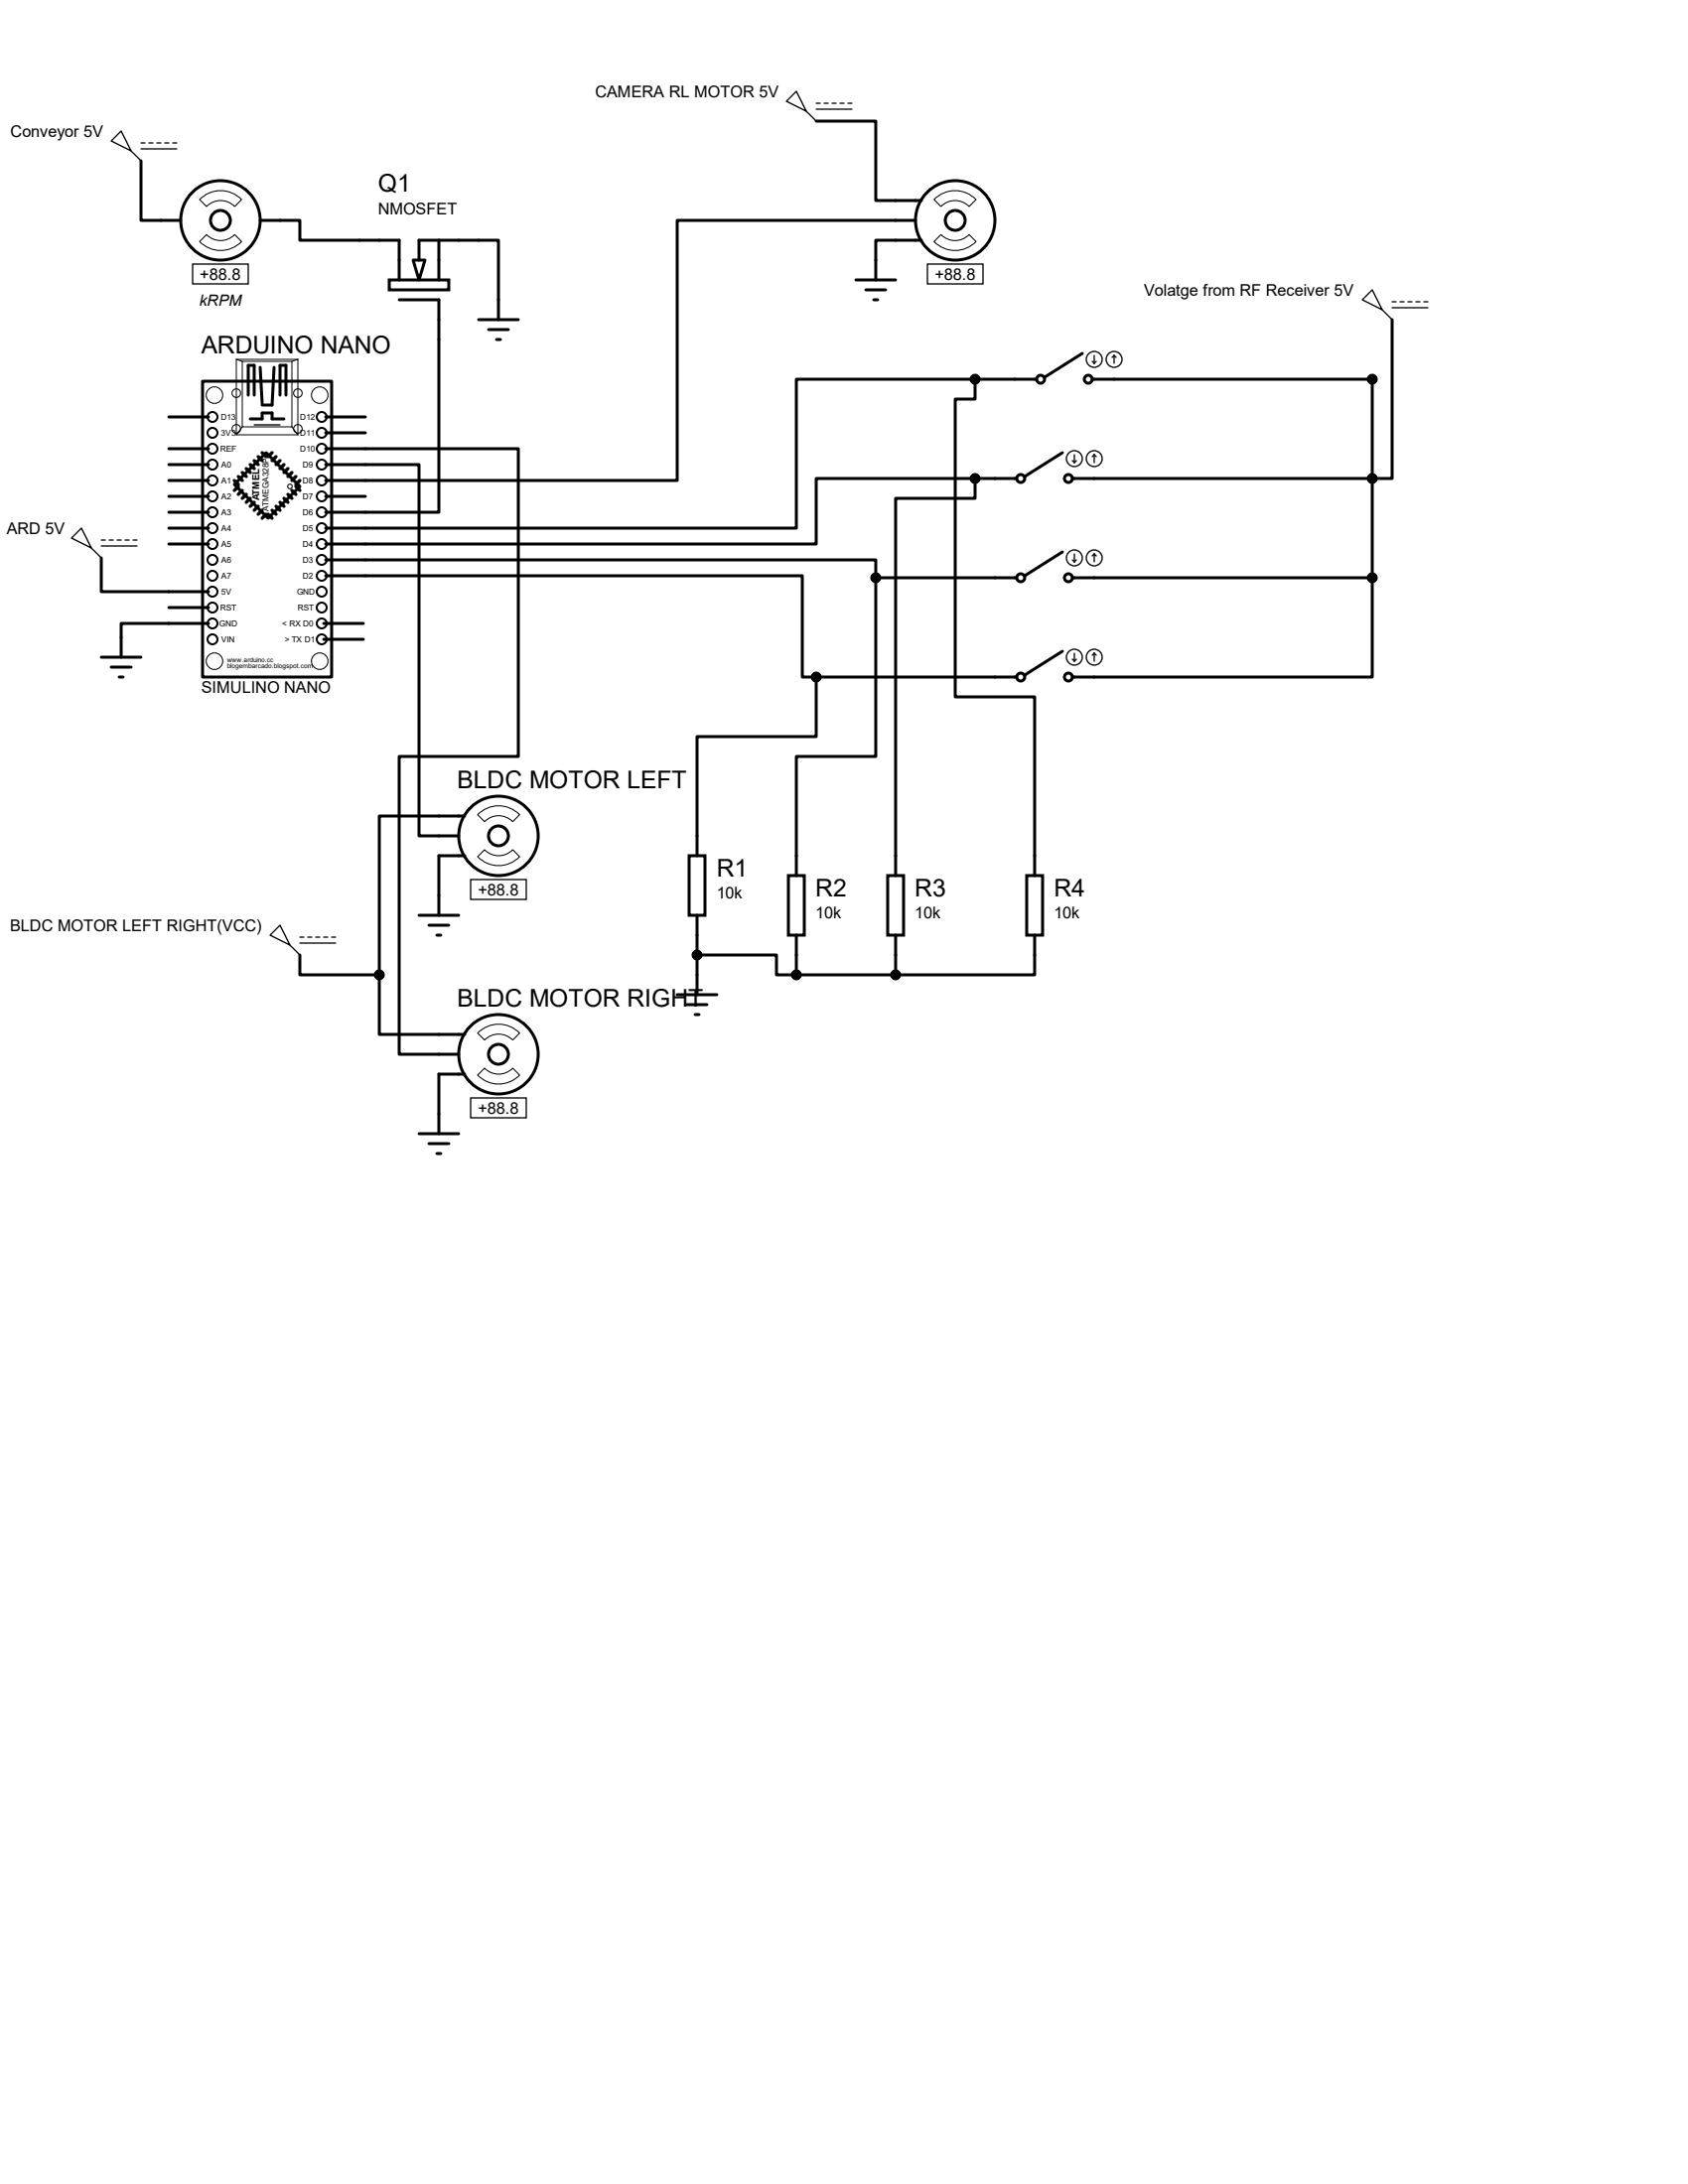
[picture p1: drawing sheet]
<svg xmlns="http://www.w3.org/2000/svg" width="216mm" height="279mm" viewBox="0 0 216 279" stroke-linecap="round" stroke-linejoin="round" font-family="sans-serif">
<g fill="none" stroke="#000" stroke-width=".38">
<path d="M104.4 15.5h7.6v10.2h5.9M18 20.6v7.6h5.1M33.3 28.2h5.1v2.5h12.7v5.1M49.8 35.8h7.6v1.3h-7.6zM51.1 38.4h5v27.1h-14.4M52.8 33.3h1.6l-.8 2.5zM53.6 33.3v-2.6h10.2v10.2M56.1 30.7v5.1M109.5 35.8h5.1M110.7 37.1h2.6M111.8 38.4h.5M117.1 28.2h-30.5v33.3h-44.9"/>
<path d="M117.9 30.7h-5.9v5.1M21.6 59.4h5.1M21.6 57.4h5.1M21.6 53.3h5.1M25.9 48.8h16.5v37.8h-16.5zM31.7 50.5v-3.8h.8v3.8M32 53.6h1.5v-.8h1.3v.8h1.5M33.3 47l.2 4.6M35.1 47l-.3 4.8h-1.3M35.8 50.5v-3.8h.8v3.8M41.7 59.4h11.9v47.5h5.1M41.7 57.4h24.6v39.4h-15.2v38.1h7.6"/>
<path d="M41.7 55.4h5M41.7 53.3h5M61.2 40.9h5.1M62.5 42.2h2.5M63.5 43.4h.5M124.7 48.5h-22.8v19.1h-60.2M124.7 48.5v2.6h-2.5v38.1h10.1v22.8M124.7 48.5h7.9M135.9 57.9l-4.8 3.1M138.4 45.2l-4.8 3.1M139.7 48.5h35.8v25.4M178.1 40.9v20.3h-40.9"/>
<path d="M13 71.4v4.3h13.7M21.6 69.6h5.1M21.6 67.6h5.1M21.6 65.5h5.1M21.6 61.5h5.1M21.6 77.7h5.1M21.6 63.5h5.1M26.7 79.8h-11.2v4.3M30 62l4-4.1 4.4 4.3-4.1 4.1zM41.4 79.8h5.1M41.7 73.7h60.9v12.9h1.8M41.7 71.6h70.3v2.3"/>
<path d="M41.7 63.5h5M112 73.9v22.9h-10.1v15.2M112 73.9h18M124.7 61.2h-20.3v8.4h-62.7M124.7 61.2v2.6h-10.1v48.2M124.7 61.2h5.3M135.9 70.6l-4.8 3.1M137.2 73.9h38.3M175.5 73.9v12.7h-38.3M13 84.1h5M14.2 85.3h2.6M15.2 86.6h.5"/>
<path d="M41.4 81.8h5.1M104.4 86.6v7.6h-15.2v15.3M104.4 86.6h25.6M135.9 83.3l-4.8 3.1M53.6 117.1h5.1M54.9 118.4h2.5M55.9 119.6h.5M59.4 104.4h-10.9v20.3M59.4 109.5h-3.3v7.6M88.1 109.5h2.1v7.6h-2.1zM89.2 117.1v10.2M100.8 112h2.1v7.6h-2.1z"/>
<path d="M101.9 119.6v5.1M113.5 112h2.1v7.6h-2.1zM114.6 119.6v5.1M131.3 112h2v7.6h-2zM132.3 119.6v5.1h-17.7M38.4 122.2v2.5h10.1M48.5 124.7v7.6h10.9M59.4 137.4h-3.3v7.6M86.6 127.3h5.1M87.9 128.5h2.5M88.9 129.8h.5M89.2 122.2h10.1v2.5h2.6"/>
<path d="M101.9 124.7h12.7M53.6 145h5.1M54.9 146.3h2.5M55.9 147.6h.5"/>
<circle cx="28.2" cy="28.2" r="5.1"/>
<circle cx="28.2" cy="28.2" r="1.27"/>
<circle cx="122.2" cy="28.2" r="5.1"/>
<circle cx="122.2" cy="28.2" r="1.27"/>
<circle cx="133.1" cy="48.5" r=".51"/>
<circle cx="139.2" cy="48.5" r=".51"/>
<circle cx="130.6" cy="73.9" r=".51"/>
<circle cx="130.6" cy="61.2" r=".51"/>
<circle cx="136.7" cy="73.9" r=".51"/>
<circle cx="136.7" cy="61.2" r=".51"/>
<circle cx="130.6" cy="86.6" r=".51"/>
<circle cx="136.7" cy="86.6" r=".51"/>
<circle cx="63.8" cy="106.9" r="5.1"/>
<circle cx="63.8" cy="106.9" r="1.27"/>
<circle cx="63.8" cy="134.9" r="5.1"/>
<circle cx="63.8" cy="134.9" r="1.27"/>
</g>
<g fill="none" stroke="#000" stroke-width=".13">
<path d="M25.5 30.9l.9-.9a2.51 2.51 0 0 0 3.6 0l.9 .9a3.7 3.7 0 0 1-5.4 0zM25.5 25.5a3.7 3.7 0 0 1 5.4 0l-.9 .9a2.51 2.51 0 0 0-3.6 0zM119.5 30.9l.9-.9a2.51 2.51 0 0 0 3.6 0l.8 .9a3.7 3.7 0 0 1-5.3 0zM119.5 25.5a3.7 3.7 0 0 1 5.3 0l-.8 .9a2.51 2.51 0 0 0-3.6 0zM30.2 46h7.9v9.6h-7.9zM30.3 46l.7 .2M31 46.2h6.3v8.4h-6.3zM31 54.6l-.8 1M37.3 54.6l.8 1M38.1 46l-.8 .2M61.1 109.6l.9-.9a2.51 2.51 0 0 0 3.6 0l.9 .9a3.7 3.7 0 0 1-5.4 0zM61.1 104.2a3.7 3.7 0 0 1 5.4 0l-.9 .9a2.51 2.51 0 0 0-3.6 0z"/>
<path d="M61.1 137.5l.9-.8a2.51 2.51 0 0 0 3.6 0l.9 .8a3.7 3.7 0 0 1-5.4 0zM61.1 132.2a3.7 3.7 0 0 1 5.4 0l-.9 .9a2.51 2.51 0 0 0-3.6 0z"/>
<circle cx="27.4" cy="50.5" r="1.06"/>
<circle cx="30.2" cy="50.3" r=".55"/>
<circle cx="30.2" cy="54.9" r=".55"/>
<circle cx="38.1" cy="54.9" r=".55"/>
<circle cx="38.1" cy="50.3" r=".55"/>
<circle cx="40.9" cy="50.5" r="1.06"/>
<circle cx="37.1" cy="62.2" r=".3"/>
<circle cx="27.4" cy="84.6" r="1.06"/>
<circle cx="40.9" cy="84.6" r="1.06"/>
</g>
<g fill="none" stroke="#000" stroke-width=".17">
<path d="M14.2 18l1.3-1.2 1.3 2.5zM16.8 19.3l1.2 1.3M18 18.3h.5M18 19h4.6M19 18.3h.6M20.1 18.3h.5M21.1 18.3h.5M22.1 18.3h.5M101.9 11.7l1.2 2.5-2.5-1.2zM103.1 14.2l1.3 1.3M104.4 13.2h.5M104.4 14h4.6"/>
<path d="M105.4 13.2h.5M106.4 13.2h.5M107.4 13.2h.5M108.5 13.2h.5M24.6 33.8h7.1v2.5h-7.1zM118.6 33.8h7.1v2.5h-7.1zM175.5 37.1l1.3 2.5-2.6-1.2zM176.8 39.6l1.3 1.3M178.1 38.6h.5M178.1 39.4h4.5M179.1 38.6h.5M180.1 38.6h.5"/>
<path d="M181.1 38.6h.5M182.1 38.6h.5M32.5 54.4h3.3M137.2 58.9l.2 .3M137.4 58.2v1M137.7 58.9l-.3 .3M139.7 46.2l.3 .3M140 45.5v1M140 58.2v1M140 58.2l-.3 .2M140 58.2l.2 .2M140.2 46.2l-.2 .3"/>
<path d="M142.5 45.5l-.3 .2M142.5 45.5l.2 .2M142.5 45.5v1M10.4 67.6l1.3 2.5-2.6-1.3zM11.7 70.1l1.3 1.3M13 69.1h.5M13 69.8h4.5M14 69.1h.5M15 69.1h.5M16 69.1h.5M17 69.1h.5M137.2 71.6l.2 .3"/>
<path d="M137.4 70.9v1M137.7 71.6l-.3 .3M140 70.9v1M140 70.9l-.3 .2M140 70.9l.2 .2M137.2 84.3l.2 .3M137.4 83.6v1M137.7 84.3l-.3 .3M140 83.6l-.3 .2M140 83.6l.2 .2M140 83.6v1M35.8 118.4l1.3 2.5-2.6-1.3z"/>
<path d="M38.4 119.9h.5M39.4 119.9h.5M40.4 119.9h.5M41.4 119.9h.5M42.4 119.9h.5M60.2 112.5h7.1v2.6h-7.1zM37.1 120.9l1.3 1.3M38.4 120.6h4.5M60.2 140.5h7.1v2.5h-7.1z"/>
<circle cx="137.4" cy="58.7" r="1.02"/>
<circle cx="140" cy="46" r="1.02"/>
<circle cx="140" cy="58.7" r="1.02"/>
<circle cx="142.5" cy="46" r="1.02"/>
<circle cx="137.4" cy="71.4" r="1.02"/>
<circle cx="140" cy="71.4" r="1.02"/>
<circle cx="137.4" cy="84.1" r="1.02"/>
<circle cx="140" cy="84.1" r="1.02"/>
</g>
<g fill="none" stroke="#000" stroke-width=".42">
<path d="M31.5 59.9l.5 .6M32 59.4l.5 .5M32.5 58.9l.5 .5M33 58.4l.5 .5M33.5 57.9l.5 .5M34.8 57.9l-.5 .5M35.3 58.4l-.5 .5M35.8 58.9l-.5 .5M36.3 59.4l-.5 .5M36.8 59.9l-.5 .6M30 61.5l.5 .5M30.5 62.2l-.5 .5"/>
<path d="M30.5 61l.5 .5M31 62.7l-.5 .5M31 60.5l.5 .5M31.5 63.2l-.5 .6M32 63.8l-.5 .5M32.5 64.3l-.5 .5M33 64.8l-.5 .5M33.5 65.3l-.5 .5M34 65.8l-.5 .5M34.3 65.8l.5 .5M34.8 65.3l.5 .5M35.3 64.8l.5 .5"/>
<path d="M35.8 64.3l.5 .5M36.3 63.8l.5 .5M36.8 63.2l.5 .6M37.3 60.5l-.5 .5M37.3 62.7l.5 .5M37.8 61l-.5 .5M37.8 62.2l.6 .5M38.4 61.5l-.6 .5"/>
</g>
<g fill="none" stroke="#000" stroke-width=".25">
<circle cx="27.2" cy="59.4" r=".64"/>
<circle cx="27.2" cy="55.4" r=".64"/>
<circle cx="27.2" cy="57.4" r=".64"/>
<circle cx="27.2" cy="53.3" r=".64"/>
<circle cx="41.1" cy="57.4" r=".64"/>
<circle cx="41.1" cy="55.4" r=".64"/>
<circle cx="41.1" cy="59.4" r=".64"/>
<circle cx="41.1" cy="53.3" r=".64"/>
<circle cx="27.2" cy="61.5" r=".64"/>
<circle cx="27.2" cy="71.6" r=".64"/>
<circle cx="27.2" cy="75.7" r=".64"/>
<circle cx="27.2" cy="77.7" r=".64"/>
<circle cx="27.2" cy="65.5" r=".64"/>
<circle cx="27.2" cy="69.6" r=".64"/>
<circle cx="27.2" cy="79.8" r=".64"/>
<circle cx="27.2" cy="63.5" r=".64"/>
<circle cx="27.2" cy="73.7" r=".64"/>
<circle cx="27.2" cy="67.6" r=".64"/>
<circle cx="41.1" cy="75.7" r=".64"/>
<circle cx="41.1" cy="73.7" r=".64"/>
<circle cx="41.1" cy="77.7" r=".64"/>
<circle cx="41.1" cy="79.8" r=".64"/>
<circle cx="41.1" cy="67.6" r=".64"/>
<circle cx="41.1" cy="61.5" r=".64"/>
<circle cx="41.1" cy="65.5" r=".64"/>
<circle cx="41.1" cy="71.6" r=".64"/>
<circle cx="41.1" cy="69.6" r=".64"/>
<circle cx="41.1" cy="63.5" r=".64"/>
<circle cx="27.2" cy="81.8" r=".64"/>
<circle cx="41.1" cy="81.8" r=".64"/>
</g>
<g fill="#000" stroke="#000" stroke-width=".38">
<circle cx="124.7" cy="48.5" r=".51"/>
<circle cx="175.5" cy="48.5" r=".51"/>
<circle cx="112" cy="73.9" r=".51"/>
<circle cx="124.7" cy="61.2" r=".51"/>
<circle cx="175.5" cy="73.9" r=".51"/>
<circle cx="175.5" cy="61.2" r=".51"/>
<circle cx="104.4" cy="86.6" r=".51"/>
<circle cx="48.5" cy="124.7" r=".51"/>
<circle cx="89.2" cy="122.2" r=".51"/>
<circle cx="101.9" cy="124.7" r=".51"/>
<circle cx="114.6" cy="124.7" r=".51"/>
</g>
<g font-size="3.1">
<text x="48.3" y="24.5">Q1</text>
<text x="25.7" y="45.3">ARDUINO NANO</text>
<text x="58.5" y="100.8">BLDC MOTOR LEFT</text>
<text x="91.7" y="112.1">R1</text>
<text x="104.3" y="114.6">R2</text>
<text x="117" y="114.6">R3</text>
<text x="134.8" y="114.6">R4</text>
<text x="58.5" y="128.8">BLDC MOTOR RIGHT</text>
</g>
<g font-size="2.1">
<text x="1.4" y="17.5">Conveyor 5V</text>
<text x="76.1" y="12.4">CAMERA RL MOTOR 5V</text>
<text x="48.3" y="27.4">NMOSFET</text>
<text x="25.6" y="35.8">+88.8</text>
<text x="119.5" y="35.8">+88.8</text>
<text x="146.3" y="37.8">Volatge from RF Receiver 5V</text>
<text x=".8" y="68.3">ARD 5V</text>
<text x="25.7" y="88.7">SIMULINO NANO</text>
<text x="1.3" y="119.1">BLDC MOTOR LEFT RIGHT(VCC)</text>
<text x="61.1" y="114.5">+88.8</text>
<text x="91.7" y="115">10k</text>
<text x="104.3" y="117.5">10k</text>
<text x="117" y="117.5">10k</text>
<text x="134.8" y="117.5">10k</text>
<text x="61.1" y="142.5">+88.8</text>
</g>
<text font-size="2" x="25.5" y="39.1">kRPM</text>
<text font-size="1.2" x="33.2" y="64" transform="rotate(-90 33.2 64)">ATMEL</text>
<g font-size="1.1">
<text x="28.2" y="53.7">D13</text>
<text x="38.4" y="53.7">D12</text>
<text x="28.2" y="57.8">REF</text>
<text x="28.3" y="55.8">3V3</text>
<text x="28.3" y="59.8">A0</text>
<text x="38.4" y="55.8">D11</text>
<text x="38.4" y="57.8">D10</text>
<text x="38.7" y="59.8">D9</text>
<text x="28.3" y="65.9">A3</text>
<text x="28.3" y="63.9">A2</text>
<text x="28.3" y="61.8">A1</text>
<text x="34.4" y="65.4" transform="rotate(-90 34.4 65.4)">ATMEGA328P</text>
<text x="38.7" y="61.8">D8</text>
<text x="38.7" y="63.9">D7</text>
<text x="38.7" y="65.9">D6</text>
<text x="28.3" y="70">A5</text>
<text x="28.3" y="67.9">A4</text>
<text x="38.7" y="67.9">D5</text>
<text x="38.7" y="70">D4</text>
<text x="28.3" y="76.1">5V</text>
<text x="28.3" y="74">A7</text>
<text x="28.3" y="72">A6</text>
<text x="38" y="76.1">GND</text>
<text x="38.7" y="72">D3</text>
<text x="38.7" y="74">D2</text>
<text x="28.1" y="80.1">GND</text>
<text x="28.2" y="78.1">RST</text>
<text x="28.3" y="82.2">VIN</text>
<text x="36.1" y="80.1">&lt; RX D0</text>
<text x="36.4" y="82.2">&gt; TX D1</text>
<text x="38.1" y="78.1">RST</text>
</g>
<g font-size=".8">
<text x="29" y="84.7">www.arduino.cc</text>
<text x="29" y="85.4">blogembarcado.blogspot.com</text>
</g>
</svg>
